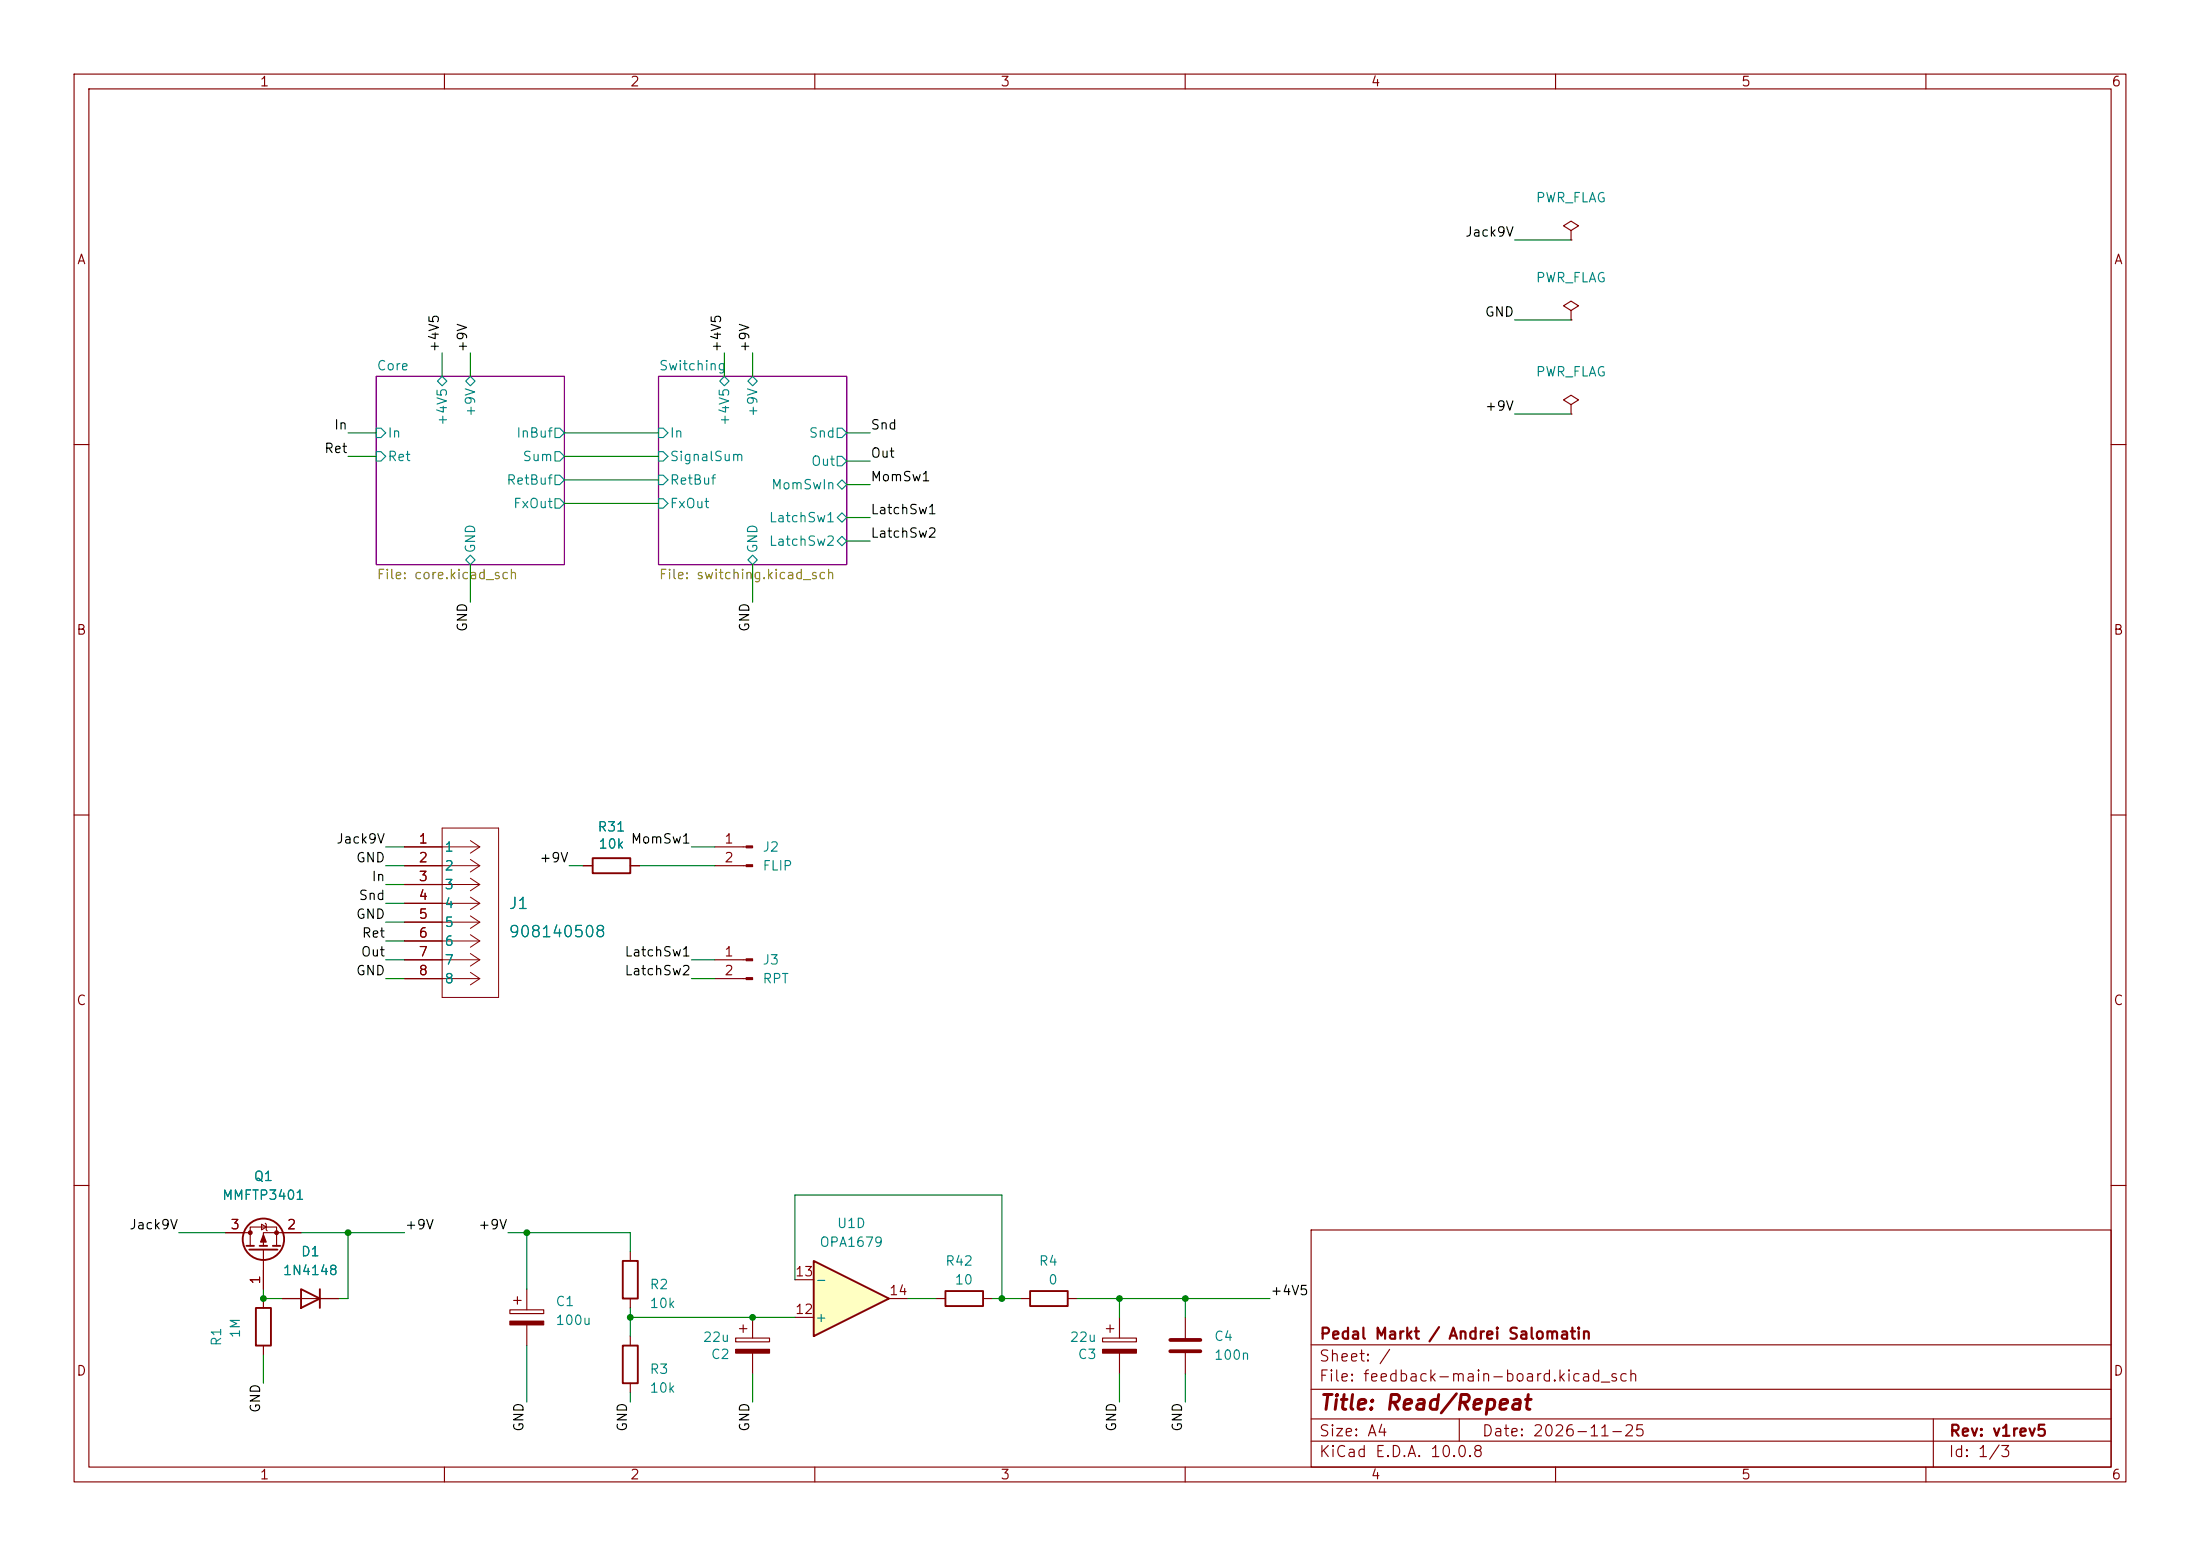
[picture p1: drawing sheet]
<svg xmlns="http://www.w3.org/2000/svg" width="297mm" height="210mm" viewBox="0 0 297 210" stroke-linecap="round" stroke-linejoin="round" font-family="sans-serif">
<path d="M0 0h297v210h-297z" fill="#fff" stroke="#fff" stroke-width=".14"/>
<g fill="none" stroke="#840000" stroke-width=".15">
<path d="M10 10h277v190h-277zM12 12h273v186h-273zM60 10v2M110 10v2M160 10v2M210 10v2M260 10v2M212.1 31.1l1-.6-1-.7-1 .7 1 .6v1.3M212.1 32.4h.1M212.1 41.9l1-.6-1-.7-1 .7 1 .6v1.3M212.1 43.2h.1M212.1 54.6l1-.6-1-.7-1 .7 1 .6v1.3"/>
<path d="M212.1 55.9h.1M10 60h2M285 60h2M10 110h2M54.6 114.3h5.1M54.6 116.8h5.1M54.6 119.4h5.1M78.7 116.8h1.3M85.1 116.8h1.3M96.5 114.3h4.2M96.5 116.8h4.2M285 110h2"/>
<path d="M54.6 121.9h5.1M54.6 124.5h5.1M54.6 127h5.1M54.6 129.5h5.1M54.6 132.1h5.1M96.5 129.5h4.2M96.5 132.1h4.2M10 160h2M30.5 166.4h3.3M33.8 168.1v-2.5h3.5v2.5M35.3 165.2l.6 .4-.6 .4zM35.6 168.7v5.3"/>
<path d="M35.6 175.3v1.2M35.8 165.1l.1 .1v.8l.2 .1M38.1 175.3h7.6M40.6 166.4h-5v1.7M68.8 176.8h4.6v.5h-4.6zM69.3 175.5h1.1M69.8 175v1M71.1 174v2.8M71.1 178.8v2.8M85.1 168.9v1.3M85.1 175.3v1.2M99.8 179.3h1"/>
<path d="M100.3 178.8v1M101.6 177.8v2.8M126.4 175.3h1.2M132.7 175.3h1.3M137.8 175.3h1.3M144.1 175.3h1.3M149.4 179.3h1M149.9 178.8v1M151.1 177.8v2.8M160 177.8v2.8M177 166h108v32h-108zM285 160h2"/>
<path d="M35.6 181.6v1.3M60 198v2M99.3 180.6h4.6v.5h-4.6zM101.6 182.6v2.8M110 198v2M148.8 180.6h4.6v.5h-4.6zM151.1 182.6v2.8M160 198v2M160 182.6v2.8M177 194.5h108M177 191.5h108M177 187.5h108"/>
<path d="M177 181.5h108M197 191.5v3M210 198v2M260 198v2M261 191.5v6.5"/>
</g>
<path d="M50.8 50.8h25.4v25.4h-25.4zM88.9 50.8h25.4v25.4h-25.4z" fill="none" stroke="#840084" stroke-width=".15"/>
<g fill="none" stroke="#008484" stroke-width=".15">
<path d="M50.8 57.8h.6l.7 .6-.7 .7h-.6zM59.1 51.4l.6-.6 .6 .6-.6 .7zM62.9 51.4l.6-.6 .6 .6-.6 .7zM74.9 57.8h.7l.6 .6-.6 .7h-.7zM88.9 57.8h.6l.7 .6-.7 .7h-.6zM97.2 51.4l.6-.6 .6 .6-.6 .7zM101 51.4l.6-.6 .6 .6-.6 .7zM113 57.8h.7l.6 .6-.6 .7h-.7zM50.8 61h.6l.7 .6-.7 .6h-.6zM62.9 75.6l.6-.7 .6 .7-.6 .6zM74.9 61h.7l.6 .6-.6 .6h-.7zM74.9 64.1h.7l.6 .7-.6 .6h-.7z"/>
<path d="M74.9 67.3h.7l.6 .6-.6 .7h-.7zM88.9 61h.6l.7 .6-.7 .6h-.6zM88.9 64.1h.6l.7 .7-.7 .6h-.6zM88.9 67.3h.6l.7 .6-.7 .7h-.6zM101 75.6l.6-.7 .6 .7-.6 .6zM113 61.6h.7l.6 .6-.6 .7h-.7zM113 65.4l.7-.6 .6 .6-.6 .6zM113 69.9l.7-.7 .6 .7-.6 .6zM113 73l.7-.6 .6 .6-.6 .7z"/>
</g>
<g fill="none" stroke="#840000" stroke-width=".25">
<path d="M80 115.8h5.1v2.1h-5.1zM33.3 168.1h1M33.7 168.7h3.8M34.5 176.5h2.1v5.1h-2.1zM35.1 168.1h1M36.8 168.1h1M40.6 174l2.6 1.3-2.6 1.2zM43.2 174v2.5M84.1 170.2h2v5.1h-2zM127.6 174.2h5.1v2.1h-5.1zM139.1 174.2h5v2.1h-5z"/>
<circle cx="35.6" cy="167.3" r="2.79"/>
</g>
<g fill="#840000" stroke="#840000" stroke-width=".15">
<path d="M99.3 182.1h4.6v.5h-4.6z"/>
<path d="M100.7 114.2h.9v.2h-.9z"/>
<path d="M100.7 116.7h.9v.3h-.9z"/>
<path d="M35.6 166.6l.3 1h-.7z"/>
<path d="M100.7 129.4h.9v.3h-.9z"/>
<path d="M100.7 132h.9v.2h-.9z"/>
<path d="M68.8 178.3h4.6v.5h-4.6z"/>
<path d="M148.8 182.1h4.6v.5h-4.6z"/>
<circle cx="33.8" cy="166.4" r=".25"/>
<circle cx="37.3" cy="166.4" r=".25"/>
</g>
<g fill="none" stroke="#840000" stroke-width=".14">
<path d="M59.7 111.8h7.6v22.8h-7.6zM59.7 114.3h5.1M59.7 116.8h5.1M59.7 119.4h5.1M63.5 113.5l1.3 .8M63.5 116l1.3 .8M63.5 118.5l1.3 .9M64.8 114.3l-1.3 .8M64.8 116.8l-1.3 .9M64.8 119.4l-1.3 .8M59.7 121.9h5.1M59.7 124.5h5.1"/>
<path d="M59.7 127h5.1M59.7 129.5h5.1M59.7 132.1h5.1M63.5 121.1l1.3 .8M63.5 123.6l1.3 .9M63.5 126.2l1.3 .8M63.5 128.7l1.3 .8M63.5 131.2l1.3 .9M64.8 121.9l-1.3 .9M64.8 124.5l-1.3 .8M64.8 127l-1.3 .8M64.8 129.5l-1.3 .9"/>
<path d="M64.8 132.1l-1.3 .8"/>
</g>
<path d="M158 182.4h4.1M158 180.8h4.1" fill="none" stroke="#840000" stroke-width=".51"/>
<path d="M109.9 170.2l10.1 5.1-10.1 5z" fill="#ffffc2"/>
<path d="M109.9 170.2l10.1 5.1-10.1 5zM84.1 181.6h2v5.1h-2z" fill="none" stroke="#840000" stroke-width=".25"/>
<g fill="none" stroke="#840000" stroke-width=".15">
<path d="M54.6 116.8h5.1M54.6 114.3h5.1M54.6 119.4h5.1M78.7 116.8h1.3M85.1 116.8h1.3M54.6 121.9h5.1M54.6 124.5h5.1M54.6 127h5.1M54.6 129.5h5.1M54.6 132.1h5.1M30.5 166.4h2.5M35.6 171.5v2.5"/>
<path d="M38.1 175.3h2.5M38.1 166.4h2.5M43.2 175.3h2.5M107.3 177.8h2.6M107.3 172.7h2.6M120 175.3h2.6M85.1 180.3v1.3M85.1 186.7v1.3"/>
</g>
<g fill="none" stroke="#008400" stroke-width=".15">
<path d="M204.5 32.4h7.6M47 58.4h3.8M59.7 47.6v3.2M63.5 47.6v3.2M76.2 58.4h12.7M97.8 47.6v3.2M101.6 47.6v3.2M114.3 58.4h3.2M204.5 43.2h7.6M204.5 55.9h7.6M47 61.6h3.8M63.5 76.2v5.1"/>
<path d="M76.2 61.6h12.7M76.2 67.9h12.7M76.2 64.8h12.7M101.6 76.2v5.1M114.3 69.9h3.2M114.3 73h3.2M114.3 65.4h3.2M114.3 62.2h3.2M52.1 114.3h2.5M52.1 116.8h2.5M52.1 119.4h2.5M76.8 116.8h1.9"/>
<path d="M86.4 116.8h10.1M93.3 114.3h3.2M52.1 129.5h2.5M52.1 132.1h2.5M52.1 124.5h2.5M52.1 127h2.5M52.1 121.9h2.5M93.3 129.5h3.2M93.3 132.1h3.2M24.1 166.4h6.4M35.6 174v1.3h2.5M40.6 166.4h14"/>
<path d="M47 166.4v8.9h-1.3M68.6 166.4h16.5v2.5M71.1 166.4v7.6M85.1 177.8h22.2M85.1 176.5v3.8M107.3 172.7v-11.4h28v14M122.6 175.3h3.8M134 175.3h3.8M145.4 175.3h26M151.1 175.3v2.5M160 175.3v2.5M35.6 182.9v3.8"/>
<path d="M71.1 181.6v7.6M85.1 188v1.2M101.6 185.4v3.8M151.1 185.4v3.8M160 185.4v3.8"/>
</g>
<g fill="#008400">
<circle cx="47" cy="166.4" r=".46"/>
<circle cx="71.1" cy="166.4" r=".46"/>
<circle cx="35.6" cy="175.3" r=".46"/>
<circle cx="160" cy="175.3" r=".46"/>
<circle cx="101.6" cy="177.8" r=".46"/>
<circle cx="151.1" cy="175.3" r=".46"/>
<circle cx="135.3" cy="175.3" r=".46"/>
<circle cx="85.1" cy="177.8" r=".46"/>
</g>
<text font-size="2" fill="#840000" x="178" y="190.8">Title: Read/Repeat</text>
<g font-size="1.5" fill="#008484">
<text x="68.6" y="123.1">J1</text>
<text x="68.6" y="126.9">908140508</text>
</g>
<g font-size="1.5" fill="#840000">
<text x="178" y="184.1">Sheet: /</text>
<text x="178" y="181.1">Pedal Markt / Andrei Salomatin</text>
<text x="178" y="186.8">File: feedback-main-board.kicad_sch</text>
<text x="178" y="197">KiCad E.D.A. 10.0.8</text>
<text x="178" y="194.2">Size: A4</text>
<text x="200" y="194.2">Date: 2026-11-25</text>
<text x="263" y="197">Id: 1/3</text>
<text x="263" y="194.2">Rev: v1rev5</text>
</g>
<g font-size="1.3" fill="#840000">
<text x="35" y="12">1</text>
<text x="85" y="12">2</text>
<text x="135" y="12">3</text>
<text x="185" y="12">4</text>
<text x="235" y="12">5</text>
<text x="285" y="12">6</text>
<text x="10.3" y="36">A</text>
<text x="285.3" y="36">A</text>
<text x="10.2" y="86">B</text>
<text x="285.2" y="86">B</text>
<text x="56.4" y="114.2">1</text>
<text x="56.4" y="116.7">2</text>
<text x="56.4" y="119.2">3</text>
<text x="97.7" y="114.2">1</text>
<text x="97.7" y="116.7">2</text>
<text x="56.4" y="121.8">4</text>
<text x="56.4" y="124.3">5</text>
<text x="56.4" y="126.9">6</text>
<text x="56.4" y="129.4">7</text>
<text x="56.4" y="131.9">8</text>
<text x="97.7" y="129.4">1</text>
<text x="97.7" y="131.9">2</text>
<text x="10.2" y="136">C</text>
<text x="285.2" y="136">C</text>
<text x="31" y="166.2">3</text>
<text x="38.6" y="166.2">2</text>
<text x="35.4" y="173.5" transform="rotate(-90 35.4 173.5)">1</text>
<text x="107.2" y="172.6">13</text>
<text x="107.2" y="177.7">12</text>
<text x="119.9" y="175.1">14</text>
<text x="10.2" y="186">D</text>
<text x="285.2" y="186">D</text>
<text x="35" y="200">1</text>
<text x="85" y="200">2</text>
<text x="135" y="200">3</text>
<text x="185" y="200">4</text>
<text x="235" y="200">5</text>
<text x="285" y="200">6</text>
</g>
<g font-size="1.3" fill="#008484">
<text x="207.2" y="27.6">PWR_FLAG</text>
<text x="207.2" y="38.4">PWR_FLAG</text>
<text x="50.8" y="50.3">Core</text>
<text x="88.9" y="50.3">Switching</text>
<text x="207.2" y="51.1">PWR_FLAG</text>
<text x="52.2" y="59.4">In</text>
<text x="60.7" y="57.6" transform="rotate(-90 60.7 57.6)">+4V5</text>
<text x="64.5" y="56.4" transform="rotate(-90 64.5 56.4)">+9V</text>
<text x="69.6" y="59.4">InBuf</text>
<text x="90.3" y="59.4">In</text>
<text x="98.8" y="57.6" transform="rotate(-90 98.8 57.6)">+4V5</text>
<text x="102.6" y="56.4" transform="rotate(-90 102.6 56.4)">+9V</text>
<text x="109.1" y="59.4">Snd</text>
<text x="52.2" y="62.6">Ret</text>
<text x="68.3" y="65.7">RetBuf</text>
<text x="70.5" y="62.6">Sum</text>
<text x="90.3" y="62.6">SignalSum</text>
<text x="90.3" y="65.7">RetBuf</text>
<text x="109.4" y="63.2">Out</text>
<text x="69.2" y="68.9">FxOut</text>
<text x="90.3" y="68.9">FxOut</text>
<text x="103.7" y="70.8">LatchSw1</text>
<text x="104" y="66.4">MomSwIn</text>
<text x="64.5" y="74.8" transform="rotate(-90 64.5 74.8)">GND</text>
<text x="102.6" y="74.8" transform="rotate(-90 102.6 74.8)">GND</text>
<text x="103.7" y="74">LatchSw2</text>
<text x="80.6" y="112.5">R31</text>
<text x="59.9" y="115.3">1</text>
<text x="59.9" y="117.8">2</text>
<text x="80.7" y="114.9">10k</text>
<text x="102.9" y="115.3">J2</text>
<text x="102.9" y="117.8">FLIP</text>
<text x="59.9" y="120.3">3</text>
<text x="59.9" y="122.9">4</text>
<text x="59.9" y="125.4">5</text>
<text x="59.9" y="128">6</text>
<text x="59.9" y="130.5">7</text>
<text x="102.9" y="130.5">J3</text>
<text x="59.9" y="133">8</text>
<text x="102.9" y="133">RPT</text>
<text x="34.2" y="159.7">Q1</text>
<text x="29.9" y="162.3">MMFTP3401</text>
<text x="112.9" y="166.1">U1D</text>
<text x="38.1" y="172.4">1N4148</text>
<text x="40.5" y="169.9">D1</text>
<text x="110" y="173.7">-</text>
<text x="110.5" y="168.6">OPA1679</text>
<text x="127.5" y="171.1">R42</text>
<text x="128.8" y="173.7">10</text>
<text x="140.2" y="171.1">R4</text>
<text x="141.4" y="173.7">0</text>
<text x="74.9" y="176.6">C1</text>
<text x="74.9" y="179.1">100u</text>
<text x="87.6" y="174.3">R2</text>
<text x="87.6" y="176.9">10k</text>
<text x="110" y="178.8">+</text>
<text x="30.2" y="181.8" transform="rotate(-90 30.2 181.8)">R1</text>
<text x="32.7" y="180.7" transform="rotate(-90 32.7 180.7)">1M</text>
<text x="87.6" y="185.7">R3</text>
<text x="94.8" y="181.4">22u</text>
<text x="95.9" y="183.7">C2</text>
<text x="144.3" y="181.4">22u</text>
<text x="145.4" y="183.7">C3</text>
<text x="163.8" y="181.3">C4</text>
<text x="163.8" y="183.8">100n</text>
<text x="87.6" y="188.3">10k</text>
</g>
<g font-size="1.3">
<text x="197.7" y="32.3">Jack9V</text>
<text x="59.6" y="47.7" transform="rotate(-90 59.6 47.7)">+4V5</text>
<text x="63.4" y="47.7" transform="rotate(-90 63.4 47.7)">+9V</text>
<text x="97.7" y="47.7" transform="rotate(-90 97.7 47.7)">+4V5</text>
<text x="101.5" y="47.7" transform="rotate(-90 101.5 47.7)">+9V</text>
<text x="200.4" y="43.1">GND</text>
<text x="45" y="58.3">In</text>
<text x="117.4" y="58.3">Snd</text>
<text x="200.4" y="55.8">+9V</text>
<text x="43.7" y="61.5">Ret</text>
<text x="117.4" y="65.3">MomSw1</text>
<text x="117.4" y="62.1">Out</text>
<text x="117.4" y="69.7">LatchSw1</text>
<text x="117.4" y="72.9">LatchSw2</text>
<text x="63.4" y="85.4" transform="rotate(-90 63.4 85.4)">GND</text>
<text x="101.5" y="85.4" transform="rotate(-90 101.5 85.4)">GND</text>
<text x="45.3" y="114.2">Jack9V</text>
<text x="48" y="116.7">GND</text>
<text x="50.1" y="119.3">In</text>
<text x="72.7" y="116.7">+9V</text>
<text x="85.1" y="114.2">MomSw1</text>
<text x="48" y="124.3">GND</text>
<text x="48.3" y="121.8">Snd</text>
<text x="48" y="132">GND</text>
<text x="48.6" y="129.4">Out</text>
<text x="48.8" y="126.9">Ret</text>
<text x="84.2" y="132">LatchSw2</text>
<text x="84.2" y="129.4">LatchSw1</text>
<text x="17.4" y="166.2">Jack9V</text>
<text x="54.6" y="166.2">+9V</text>
<text x="64.5" y="166.2">+9V</text>
<text x="171.4" y="175.1">+4V5</text>
<text x="35.4" y="190.8" transform="rotate(-90 35.4 190.8)">GND</text>
<text x="71" y="193.3" transform="rotate(-90 71 193.3)">GND</text>
<text x="85" y="193.3" transform="rotate(-90 85 193.3)">GND</text>
<text x="101.5" y="193.3" transform="rotate(-90 101.5 193.3)">GND</text>
<text x="151" y="193.3" transform="rotate(-90 151 193.3)">GND</text>
<text x="159.9" y="193.3" transform="rotate(-90 159.9 193.3)">GND</text>
</g>
<g font-size="1.3" fill="#848400">
<text x="50.8" y="78.5">File: core.kicad_sch</text>
<text x="88.9" y="78.5">File: switching.kicad_sch</text>
</g>
</svg>
